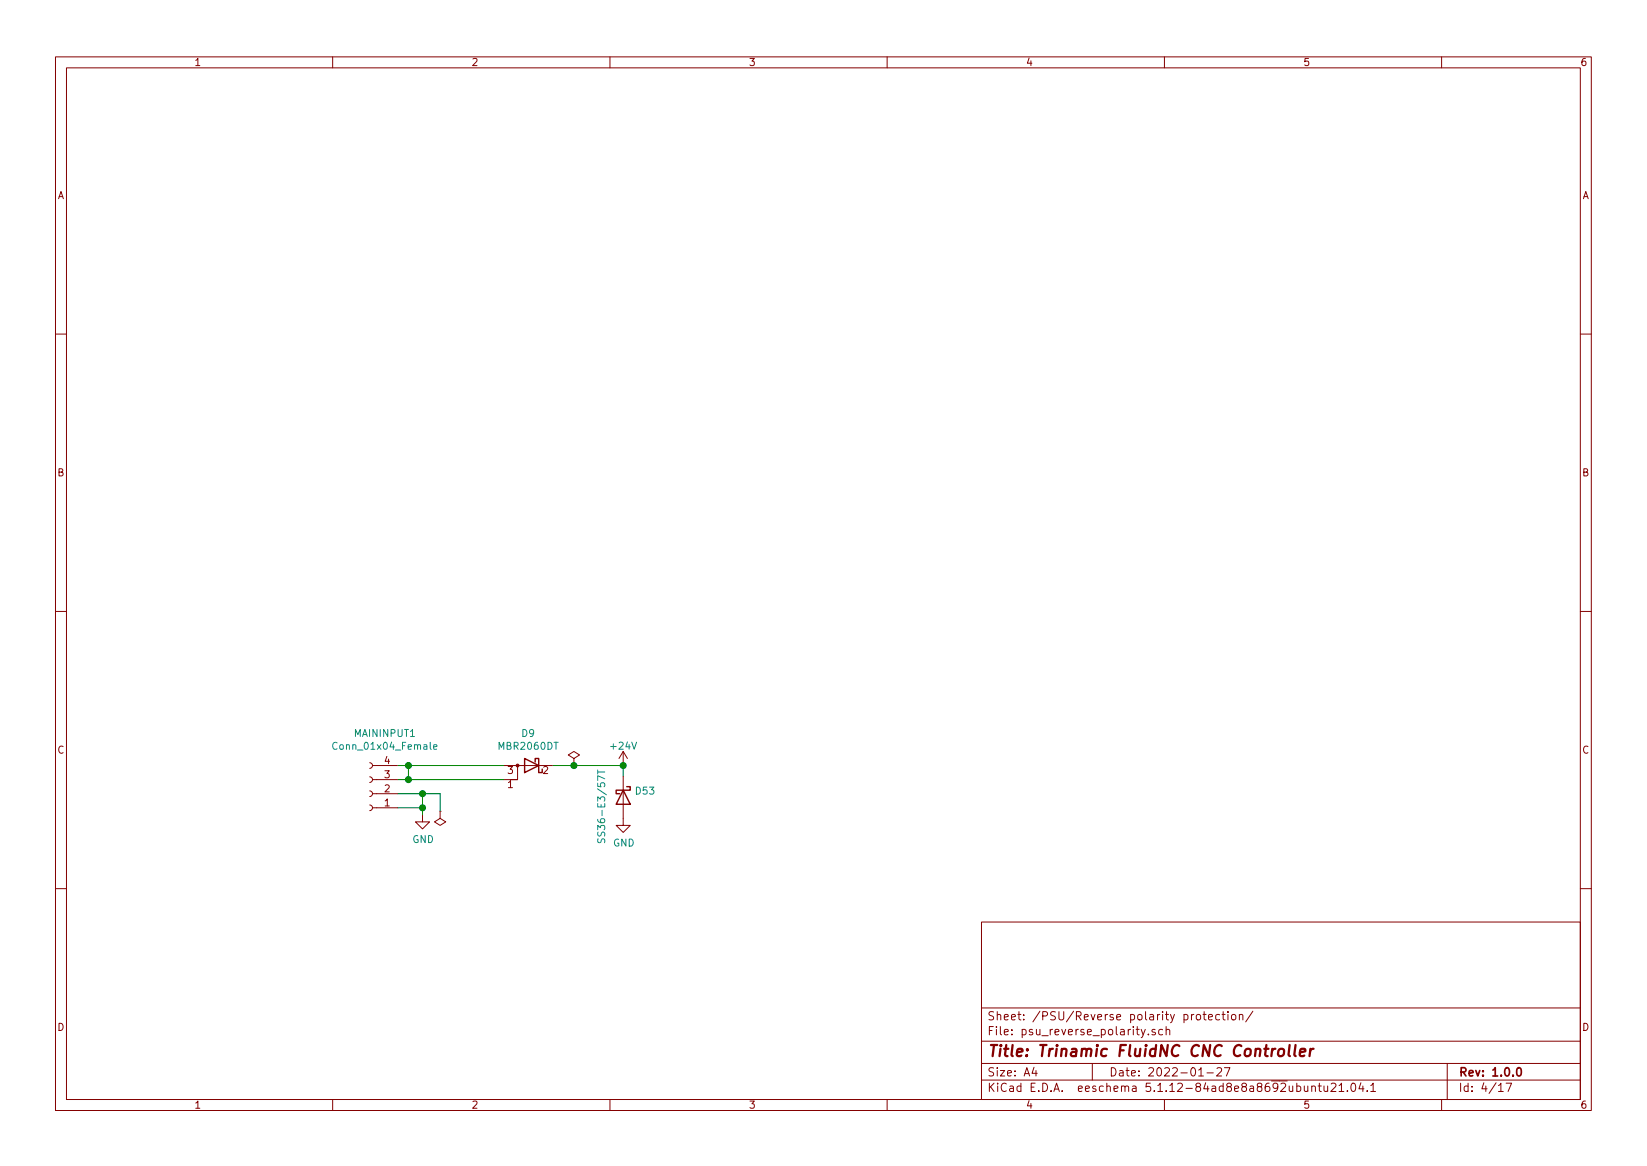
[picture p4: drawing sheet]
EESchema Schematic File Version 4
EELAYER 30 0
EELAYER END
$Descr A4 11693 8268
encoding utf-8
Sheet 4 17
Title "Trinamic FluidNC CNC Controller"
Date "2022-01-27"
Rev "1.0.0"
Comp ""
Comment1 ""
Comment2 ""
Comment3 ""
Comment4 ""
$EndDescr
$Comp
L Connector:Conn_01x04_Female MAININPUT?
U 1 1
P 2625 5625
AR Path="/61E0961E/61EC1482" Ref="MAININPUT?"  Part="1" 
AR Path="/61C743E7/61AF0AE8/61EC1482" Ref="MAININPUT1"  Part="1" 
F 0 "MAININPUT1" H 2517 5200 50  0000 C CNN
F 1 "Conn_01x04_Female" H 2517 5291 50  0000 C CNN
F 2 "Connector_Phoenix_MSTB:PhoenixContact_MSTBV_2,5_4-GF-5,08_1x04_P5.08mm_Vertical_ThreadedFlange_MountHole" H 2625 5625 50  0001 C CNN
F 3 "~" H 2625 5625 50  0001 C CNN
F 4 "DNP005" H 2625 5625 50  0001 C CNN "jlcpcb"
	1    2625 5625
	-1   0    0    1   
$EndComp
$Comp
L power:GND-power #PWR?
U 1 1
P 3000 5775
AR Path="/61E0961E/61EC1488" Ref="#PWR?"  Part="1" 
AR Path="/61C743E7/61AF0AE8/61EC1488" Ref="#PWR015"  Part="1" 
AR Path="/61EC1488" Ref="#PWR015"  Part="1" 
F 0 "#PWR015" H 3000 5525 50  0001 C CNN
F 1 "GND" H 3005 5602 50  0000 C CNN
F 2 "" H 3000 5775 50  0001 C CNN
F 3 "" H 3000 5775 50  0001 C CNN
	1    3000 5775
	1    0    0    -1  
$EndComp
Wire Wire Line
	3000 5775 3000 5725
Wire Wire Line
	3000 5725 3000 5625
Connection ~ 3000 5725
$Comp
L Device:D_Schottky_AKA D?
U 1 1
P 3775 5425
AR Path="/61C80DCB/620781C3" Ref="D?"  Part="1" 
AR Path="/61C743E7/61AF0AE8/620781C3" Ref="D9"  Part="1" 
F 0 "D9" H 3800 5200 50  0000 C CNN
F 1 "MBR2060DT" H 3800 5291 50  0000 C CNN
F 2 "Package_TO_SOT_SMD:TO-252-2" H 3775 5425 50  0001 C CNN
F 3 "~" H 3775 5425 50  0001 C CNN
F 4 "C668181" H 3775 5425 50  0001 C CNN "jlcpcb"
	1    3775 5425
	-1   0    0    1   
$EndComp
Wire Wire Line
	2825 5425 2900 5425
Wire Wire Line
	3575 5525 2900 5525
Wire Wire Line
	2900 5525 2900 5425
Connection ~ 2900 5525
Wire Wire Line
	2900 5525 2825 5525
Connection ~ 2900 5425
Wire Wire Line
	2900 5425 3575 5425
Wire Wire Line
	2825 5625 3000 5625
Wire Wire Line
	2825 5725 3000 5725
$Comp
L power:+24V-power #PWR?
U 1 1
P 4425 5425
AR Path="/5AD46BE5/6207E250" Ref="#PWR?"  Part="1" 
AR Path="/5AD46BE5/619A452E/6207E250" Ref="#PWR?"  Part="1" 
AR Path="/5AD46BE5/619A452E/61AF0AE8/6207E250" Ref="#PWR?"  Part="1" 
AR Path="/61AF0AE8/6207E250" Ref="#PWR?"  Part="1" 
AR Path="/61C743E7/61AF0AE8/6207E250" Ref="#PWR036"  Part="1" 
AR Path="/6207E250" Ref="#PWR036"  Part="1" 
F 0 "#PWR036" H 4425 5275 50  0001 C CNN
F 1 "+24V" H 4425 5565 50  0000 C CNN
F 2 "" H 4425 5425 50  0001 C CNN
F 3 "" H 4425 5425 50  0001 C CNN
	1    4425 5425
	-1   0    0    -1  
$EndComp
$Comp
L power:PWR_FLAG-power #FLG01
U 1 1
P 4075 5425
AR Path="/6207E541" Ref="#FLG01"  Part="1" 
AR Path="/61C743E7/61AF0AE8/6207E541" Ref="#FLG01"  Part="1" 
F 0 "#FLG01" H 4075 5500 50  0001 C CNN
F 1 "PWR_FLAG" H 4075 5598 50  0001 C CNN
F 2 "" H 4075 5425 50  0001 C CNN
F 3 "~" H 4075 5425 50  0001 C CNN
	1    4075 5425
	1    0    0    -1  
$EndComp
Wire Wire Line
	3925 5425 4075 5425
Connection ~ 4075 5425
Wire Wire Line
	4075 5425 4425 5425
$Comp
L power:PWR_FLAG-power #FLG0103
U 1 1
P 3125 5750
AR Path="/620C989F" Ref="#FLG0103"  Part="1" 
AR Path="/61C743E7/61AF0AE8/620C989F" Ref="#FLG0103"  Part="1" 
F 0 "#FLG0103" H 3125 5825 50  0001 C CNN
F 1 "PWR_FLAG" H 3125 5923 50  0001 C CNN
F 2 "" H 3125 5750 50  0001 C CNN
F 3 "~" H 3125 5750 50  0001 C CNN
	1    3125 5750
	-1   0    0    1   
$EndComp
Wire Wire Line
	3125 5750 3125 5625
Wire Wire Line
	3125 5625 3000 5625
Connection ~ 3000 5625
$Comp
L Device:D_Schottky D?
U 1 1
P 4425 5650
AR Path="/5AD46BE5/60DD7A40/6206760A" Ref="D?"  Part="1" 
AR Path="/5AD46BE5/619A452E/61A08BFB/6206760A" Ref="D?"  Part="1" 
AR Path="/61A08BFB/6206760A" Ref="D?"  Part="1" 
AR Path="/61C743E7/61A08BFB/6206760A" Ref="D?"  Part="1" 
AR Path="/61C743E7/61AF0AE8/6206760A" Ref="D53"  Part="1" 
F 0 "D53" V 4379 5730 50  0000 L CNN
F 1 "SS36-E3/57T" H 4225 5500 50  0000 L CNN
F 2 "Diode_SMD:D_SMC" H 4425 5650 50  0001 C CNN
F 3 "~" H 4425 5650 50  0001 C CNN
F 4 "HOMESTOK444" V 4425 5650 50  0001 C CNN "jlcpcb"
F 5 "C35722" V 4425 5650 50  0001 C CNN "jlcalt"
	1    4425 5650
	0    1    1    0   
$EndComp
Wire Wire Line
	4425 5500 4425 5425
Connection ~ 4425 5425
$Comp
L power:GND-power #PWR?
U 1 1
P 4425 5800
AR Path="/61E0961E/62067AA2" Ref="#PWR?"  Part="1" 
AR Path="/61C743E7/61AF0AE8/62067AA2" Ref="#PWR043"  Part="1" 
AR Path="/62067AA2" Ref="#PWR043"  Part="1" 
F 0 "#PWR043" H 4425 5550 50  0001 C CNN
F 1 "GND" H 4430 5627 50  0000 C CNN
F 2 "" H 4425 5800 50  0001 C CNN
F 3 "" H 4425 5800 50  0001 C CNN
	1    4425 5800
	1    0    0    -1  
$EndComp
$EndSCHEMATC
